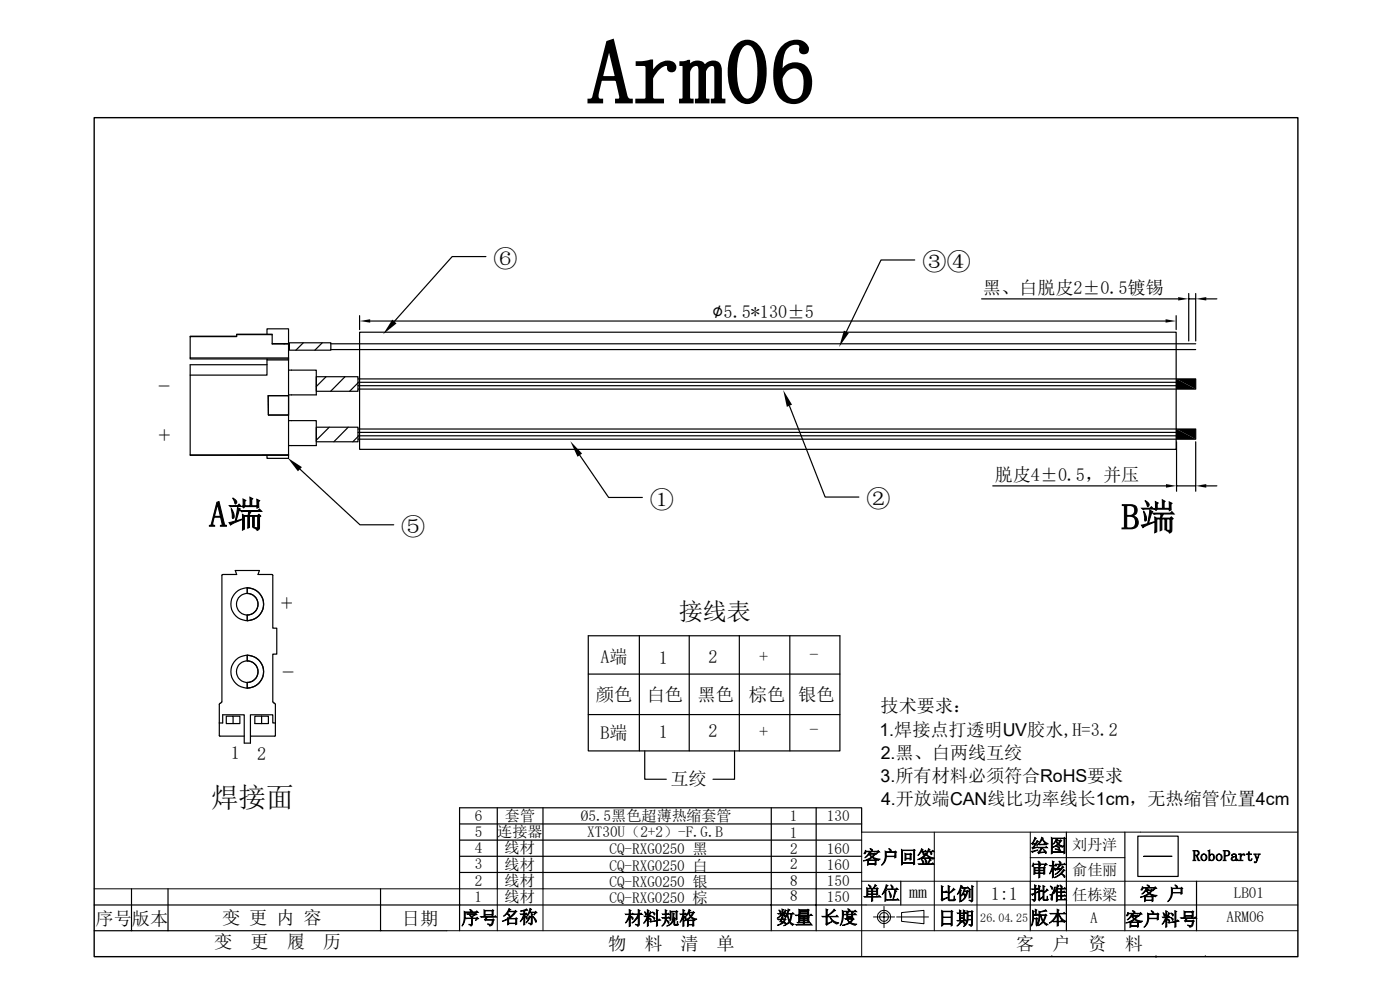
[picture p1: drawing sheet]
<svg xmlns="http://www.w3.org/2000/svg" width="297mm" height="210mm" viewBox="0 0 297 210" stroke-linecap="round" stroke-linejoin="round" font-family="sans-serif">
<g fill="none" stroke="#000" stroke-width=".25">
<path d="M103.1 54.4h-7.2l-12.2 13.8M194.1 55.1h-7.2l-7.4 15.3M40.3 75.9v.2h20.9M50.2 71.3l-9.9 .1M50.2 71h7.5M56.6 76.1v.3h4.6M56.6 76.4v3.2h-16.3v16.9h20.9M56.6 70.9v-1.2h4.6v3.2M56.6 77.4h-16.3v2.2M57.7 72.9h2.6M60.3 72.9h1.1v1.2h-.2M60.3 72.9v.1"/>
<path d="M61.2 75.9h-20.9v-4.5h9.9v-.4h7.5v2h3.5v10.9M61.2 78.5h5.9v5.3h-5.9M61.4 72.7h8.8v1.6h-8.8zM64.3 72.7l-1.5 1.6M67.1 79.9h8.8v3.1h-8.8zM68.4 72.7l-1.6 1.6M69.2 79.9l-2.1 2.1M70.2 72.9h183.5M70.2 74.2h183.5M73.2 79.9l-3.1 3.1M76.3 70.5h173.2v24.8h-173.2zM76.3 67v2.9"/>
<path d="M78.5 68.1h168.8M208.2 63.4h41.7M249.5 67v2.9M252.2 62.3v10M252.2 63.4h1.5M253.7 62.3v10M255.9 63.4h2.2M40.3 96.5l20.9 .1M56.9 83.9h4.3v4.1h-4.3zM61.2 89.2h5.9v5.3h-5.9M61.2 88v9.2h-4.6v-.6M63.6 99.5l12.8 11.8h7.1"/>
<path d="M67.1 90.6h8.8v3.1h-8.8zM69.8 90.6l-2.7 2.8M73.9 90.6l-3.1 3.1M75.9 81.2l-1.7 1.8M75.9 92.6l-1.1 1.1M75.9 80.4h173.7M75.9 81.1h173.7M75.9 81.8h173.7M75.9 82.5h173.7M75.9 91h173.7M75.9 91.7h173.7M75.9 92.4h173.7"/>
<path d="M75.9 93.2h173.7M123 96.5l6.1 9h7.2M167.5 86.1l7.5 19.3h7.2M249.6 80.4h4.1v2.1h-4.1zM249.6 91h4.1v2.2h-4.1zM249.6 93.7v10.5M253.7 93.7v10.5M210.6 103.1h36.8M249.6 103.1h4.1M255.9 103.1h2.2M47.2 121.9l-.1 .1v26.9M47.2 121.9h3l-.3-.9h5.1l-.3 .9h3"/>
<path d="M52.5 124.7v1.2a2.29 2.29 0 0 1 2.2 2.3 2.29 2.29 0 0 1-2.2 2.3v1.2M52.5 124.7a3.5 3.5 0 0 1 3.4 3.5 3.5 3.5 0 0 1-3.4 3.4M52.5 139v1.2a2.29 2.29 0 0 1 2.2 2.3 2.29 2.29 0 0 1-2.2 2.3v1.2M52.5 139a3.5 3.5 0 0 1 3.4 3.5 3.5 3.5 0 0 1-3.4 3.4M57.7 121.9l.2 .1v11.2h.8v5.6h-.8v10.1M124.8 134.9h53.4v24.4h-53.4zM135.6 134.9v24.4M146.2 134.9v24.4M156.8 134.9v24.4M167.6 134.9v24.4M46.5 153.4h.7v-1.8h4.6v6h1.3v-6h4.8v1.8h.5M46.8 149.2l-.3 .1v6.8l5.3 .1"/>
<path d="M47 148.9l-.2 .2M48 151.9h1.4v1.6h-1.4zM49.4 151.9h1.5v1.6h-1.5M55.5 151.9h-1.4v1.6h1.4M55.5 151.9h1.4v1.6h-1.4M55.5 151.9v1.6M57.9 148.9l.3 .2M58.2 149.2l.2 .1v6.8l-5.3 .1M124.8 143h53.4M124.8 151.6h53.4M136.8 159.3v6h4.6M155.8 159.3v6h-4.5"/>
<path d="M97.5 178.2h85.3M97.5 174.8h85.3M105.5 171.3v17.2M115.2 171.3v17.2M163.6 171.3v26.1M173.1 171.3v26.1M182.8 176.5v-5.2h-85.3v26.1M226.2 176.5v20.9M238.6 176.5v20.9M241.4 177.4h8.5v8.5h-8.5zM20 197.4h74.8M20 192h163.7"/>
<path d="M27.9 188.5v8.9M35.6 188.5v8.9M80.7 188.5v8.9M97.5 185.1h85.3M97.5 181.6h85.3M191.1 186.9v5.1M218.6 187v10.4M253.8 186.9v10.5"/>
<circle cx="52.4" cy="128.2" r="2.29"/>
<circle cx="52.4" cy="128.2" r="3.5"/>
<circle cx="52.4" cy="142.5" r="2.29"/>
<circle cx="52.4" cy="142.5" r="3.5"/>
</g>
<g fill="none" stroke="#000" stroke-width=".21">
<path d="M198.2 176.5v20.9M218.6 176.5v10.5M275.3 176.5h-92.5v26.3M20 188.5h162.8M94.8 197.4h180.5M105.5 188.5v8.9M115.2 188.5v8.9M182.8 186.9h92.5M183.7 192h91.6M185.3 194.5h4.5M187.5 192.3v4.5M190.2 194.5h6.8"/>
<path d="M191.3 193.6l4.7-.5v2.8l-4.7-.5zM207.3 186.9v10.5M218.6 181.9h20M242.7 181.6l5.9 .1zM242.7 181.6h5.9M223.1 202.7v.2M245.2 202.7v.4M255.7 202.7v.2"/>
<circle cx="187.5" cy="194.5" r="1.41"/>
<circle cx="187.5" cy="194.5" r=".94"/>
</g>
<path d="M20 25h255.3v177.9h-255.3z" fill="none" stroke="#000" stroke-width=".3"/>
<g fill="#000">
<path d="M76.3 68.1l2.2-.4v.7zM83.2 67.8l.9 .8-2.8 2.3zM179 70.1l1.1 .5-2.1 3zM247.3 67.7l2.2 .4-2.2 .3zM249.9 63l2.3 .4-2.3 .3zM253.7 63.4l2.2-.4v.7zM61 97.1l3.1 2-.9 .9zM121 93.6l2.5 2.6-1 .7zM166.2 82.7l1.8 3.1-1.1 .5zM249.6 80.4l4.1 2.1h-4.1zM249.6 80.4h4.1v2.1zM249.6 91l4.1 2.2h-4.1z"/>
<path d="M249.6 91h4.1v2.2zM247.4 102.7l2.2 .4-2.2 .3zM253.7 103.1l2.2-.4v.7z"/>
</g>
<text font-size="19.2" x="124.8" y="22">Arm06</text>
<g font-size="7.7">
<text x="44.4" y="111.7">A端</text>
<text x="237.9" y="112.3">B端</text>
</g>
<text font-size="5.8" x="44.8" y="171.3">焊接面</text>
<g font-size="5.1">
<text x="104.7" y="56.5">⑥</text>
<text x="195.7" y="57.3">③④</text>
<text x="33.6" y="83.8">-</text>
<text x="33.7" y="94.3">+</text>
<text x="137.9" y="107.7">①</text>
<text x="183.9" y="107.6">②</text>
<text x="85.1" y="113.4">⑤</text>
<text x="59.6" y="129.8">+</text>
<text x="144" y="131.5">接线表</text>
<text x="59.9" y="144.4">-</text>
</g>
<text font-size="4.1" x="151.1" y="67.5">∅5.5*130±5</text>
<g font-size="3.9">
<text x="208.5" y="62.4">黑、白脱皮2±0.5镀锡</text>
<text x="211" y="102.1">脱皮4±0.5，并压</text>
<text x="127.4" y="140.5">A端</text>
<text x="139.7" y="140.7">1</text>
<text x="150.3" y="140.7">2</text>
<text x="161.1" y="140.6">+</text>
<text x="171.7" y="140.2">-</text>
<text x="126.4" y="148.6">颜色</text>
<text x="137.2" y="148.6">白色</text>
<text x="148" y="148.6">黑色</text>
<text x="158.9" y="148.6">棕色</text>
<text x="169.3" y="148.6">银色</text>
<text x="186.8" y="151.1">技术要求：</text>
<text x="49" y="161.1">1</text>
<text x="54.6" y="161.1">2</text>
<text x="127.4" y="156.7">B端</text>
<text x="139.7" y="156.5">1</text>
<text x="150.3" y="156.4">2</text>
<text x="161.1" y="156.5">+</text>
<text x="171.7" y="156.2">-</text>
<text x="142.2" y="166.5">互绞</text>
<text x="183" y="183.2">客户回签</text>
<text x="218.6" y="185.8">审核</text>
<text x="218.7" y="180.7">绘图</text>
<text x="183.1" y="190.8">单位</text>
<text x="192.8" y="190.4">mm</text>
<text x="199.1" y="191">比例</text>
<text x="210.2" y="191">1:1</text>
<text x="218.7" y="190.9">批准</text>
<text x="241.8" y="190.9">客 户</text>
<text x="20.3" y="196.1">序号</text>
<text x="28" y="196.1">版本</text>
<text x="47.1" y="195.9">变 更 内 容</text>
<text x="85.3" y="196.2">日期</text>
<text x="97.9" y="196.1">序号</text>
<text x="106.4" y="195.9">名称</text>
<text x="132.5" y="196.1">材料规格</text>
<text x="164.8" y="196">数量</text>
<text x="174.2" y="195.9">长度</text>
<text x="199" y="196.2">日期</text>
<text x="218.6" y="196">版本</text>
<text x="238.7" y="196.3">客户料号</text>
<text x="45.5" y="201.2">变</text>
<text x="53.2" y="201.2">更</text>
<text x="60.8" y="201.2">履</text>
<text x="68.5" y="201.2">历</text>
<text x="129" y="201.5">物</text>
<text x="136.7" y="201.5">料</text>
<text x="144.4" y="201.5">清</text>
<text x="152" y="201.5">单</text>
<text x="215.6" y="201.5">客</text>
<text x="223.3" y="201.5">户</text>
<text x="230.9" y="201.5">资</text>
<text x="238.6" y="201.5">料</text>
</g>
<g font-size="3.8">
<text x="186.6" y="156">1.焊接点打透明UV胶水,H=3.2</text>
<text x="186.9" y="160.9">2.黑、白两线互绞</text>
<text x="186.8" y="165.9">3.所有材料必须符合RoHS要求</text>
<text x="186.9" y="170.8">4.开放端CAN线比功率线长1cm，无热缩管位置4cm</text>
</g>
<g font-size="3.2">
<text x="100.7" y="177.5">5</text>
<text x="100.7" y="174.1">6</text>
<text x="105.5" y="177.6">连接器</text>
<text x="107.1" y="174.2">套管</text>
<text x="123.2" y="174.2">Ø5.5黑色超薄热缩套管</text>
<text x="124.6" y="177.5">XT30U（2+2）-F.G.B</text>
<text x="167.6" y="177.7">1</text>
<text x="167.6" y="174.2">1</text>
<text x="175.4" y="174.2">130</text>
<text x="100.7" y="184.4">3</text>
<text x="100.7" y="181">4</text>
<text x="107.1" y="184.5">线材</text>
<text x="107.1" y="181">线材</text>
<text x="129.3" y="184.7">CQ-RXG0250 白</text>
<text x="129.3" y="181.2">CQ-RXG0250 黑</text>
<text x="167.6" y="184.4">2</text>
<text x="167.6" y="181.1">2</text>
<text x="175.4" y="184.5">160</text>
<text x="175.4" y="181.1">160</text>
<text x="227.5" y="180.4">刘丹洋</text>
<text x="227.5" y="185.7">俞佳丽</text>
<text x="253" y="182.6">RoboParty</text>
<text x="100.7" y="191.3">1</text>
<text x="100.7" y="187.9">2</text>
<text x="107.1" y="191.4">线材</text>
<text x="107.1" y="187.9">线材</text>
<text x="129.3" y="191.6">CQ-RXG0250 棕</text>
<text x="129.3" y="188.1">CQ-RXG0250 银</text>
<text x="167.6" y="191.2">8</text>
<text x="167.6" y="187.9">8</text>
<text x="175.4" y="191.4">150</text>
<text x="175.4" y="187.9">150</text>
<text x="227.5" y="190.8">任栋梁</text>
<text x="261.7" y="190.5">LB01</text>
<text x="231.3" y="195.9">A</text>
<text x="260.2" y="195.5">ARM06</text>
</g>
<text font-size="2.5" x="207.9" y="195.6">26.04.25</text>
</svg>
